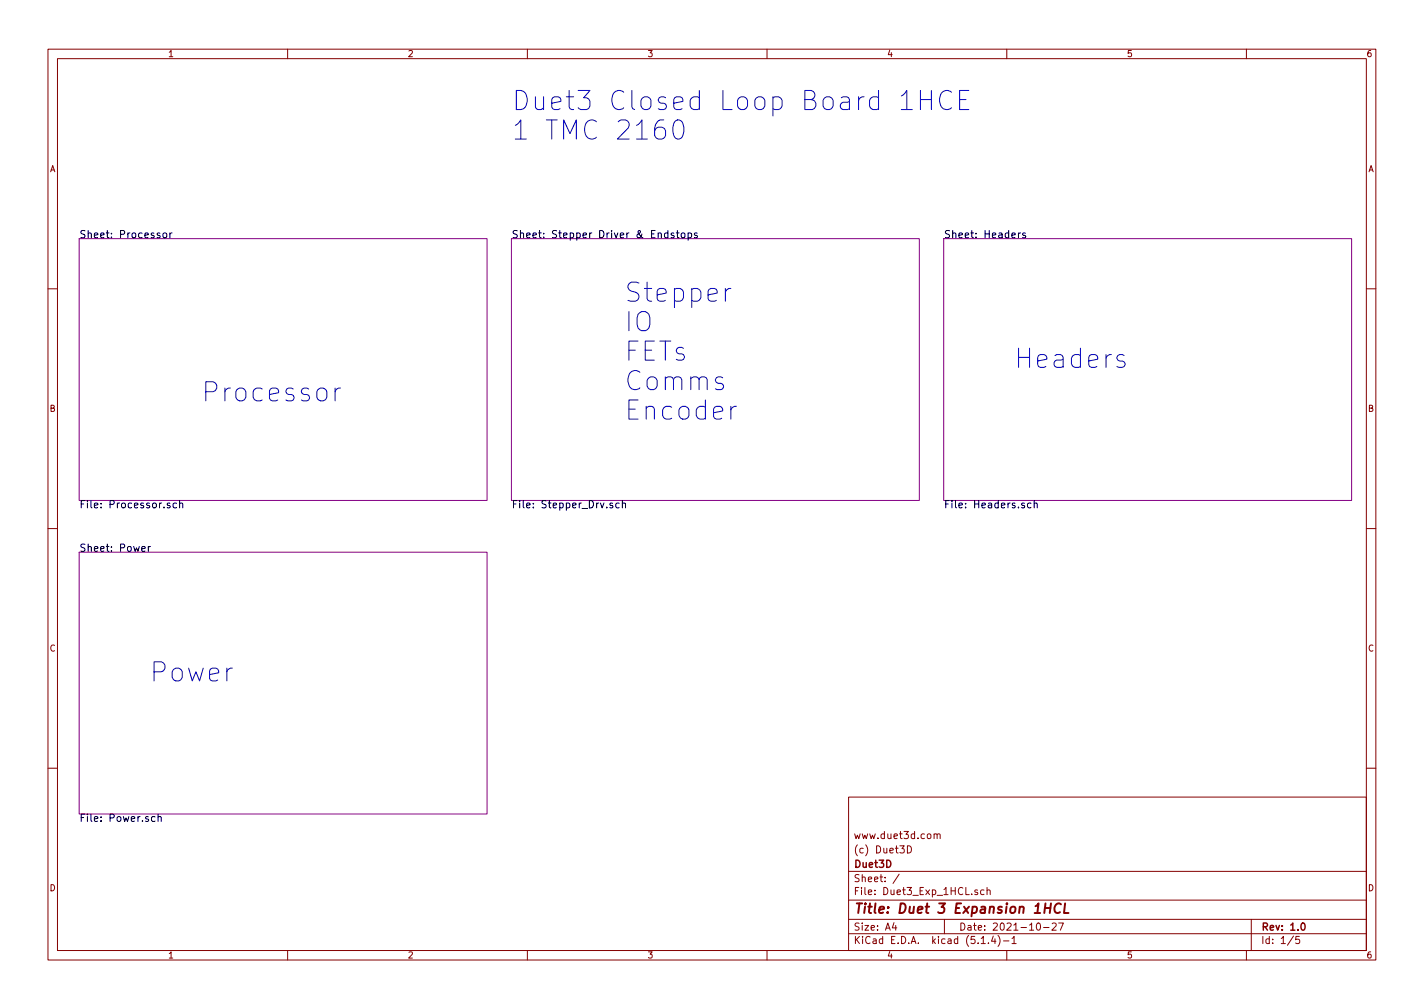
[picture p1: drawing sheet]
<svg xmlns="http://www.w3.org/2000/svg" width="297mm" height="210mm" viewBox="0 0 297 210" stroke-linecap="round" stroke-linejoin="round" font-family="sans-serif">
<g fill="none" stroke="#840000" stroke-width=".21">
<path d="M10 10.3h277v189.9h-277zM12 12.2h273v186.1h-273zM60 10.3v1.9M110 10.3v1.9M160 10.3v1.9M210 10.3v1.9M260 10.3v1.9M10 60.2h2M285 60.2h2M10 110.3h2M285 110.3h2M10 160.2h2"/>
<path d="M177 166.3h108v32h-108zM189.3 176.4a.75 .75 0 0 1 .8 .8 .75 .75 0 0 1-.8 .7zM194.8 174.1l.2-.2 .4 .1 .1 .9M194.8 173.9v1M195.5 174.1l.2-.2 .4 .1v.9M285 160.2h2M60 198.3v1.9M110 198.3v1.9M160 198.3v1.9M177 194.8h108M177 191.8h108M177 187.8h108"/>
<path d="M177 181.8h108M186.5 192.5l-.4 1h1M186.8 193v1M187.6 182.3l-1.3 2M197 191.8v3M203.9 185.7l-.3-.1-.3 .2 .1 .2 .5 .2v.3h-.6M204.7 196.8h.8M205.3 185.7l-.5-.1-.3 .3 .2 .6h.6M205.9 185.7l.2-.1 .4 .1 .1 .9M205.9 185.1v1.5M206.2 196.7v.1M207.2 195.2l-.4 1.1h.9"/>
<path d="M207.5 195.8v1M208.2 195.1a1.71 1.71 0 0 1 0 2.3M209.3 196.3h1.2M210 198.3v1.9M211.1 195.8l.4-.5v1.5M211.1 196.8h.9M216.3 192.7l.3-.2a.81 .81 0 0 1 .5 .8 .81 .81 0 0 1-.5 .7l-.3-.1-.1-.4zM217.7 193.5h1.1M219.5 192.7l.5-.2 .3 .2v.3l-.9 1h.9M220.8 192.5h1l-.6 1.5M260 198.3v1.9M261 191.8v6.5"/>
<path d="M269.8 195.2l-1.2 2M271 195.3h-.7v.7h.7l.1 .2-.1 .5-.2 .1-.5-.1"/>
</g>
<path d="M271.5 192.7l.2-.2a.8 .8 0 0 1 .6 .8 .8 .8 0 0 1-.6 .7l-.3-.5z" fill="none" stroke="#840000" stroke-width=".3"/>
<path d="M218 189.4h1.1M218.1 188.4l-.3 2M219.2 188.4l-.2 2M221.3 188.6a1.02 1.02 0 0 0-1.3 .4 1.02 1.02 0 0 0 .2 1.3l.5 .1 .4-.1M222.2 188.4l-.3 2h1" fill="none" stroke="#840000" stroke-width=".41"/>
<path d="M16.5 49.8h85.1v54.6h-85.1zM106.7 49.8h85.1v54.6h-85.1zM196.8 49.8h85.1v54.6h-85.1zM16.5 115.2h85.1v54.6h-85.1z" fill="none" stroke="#840084" stroke-width=".21"/>
<g fill="none" stroke="#000" stroke-width=".21">
<path d="M34.1 48.7l.2-.1 .4 .1 .1 .6-.2 .2-.3 .1-.2-.2zM35.4 48.6v1M35.9 48.6l-.5 .3M139.3 48.7l-.4-.1-.3 .3 .2 .6h.5M139.3 48.1v1.5M140.6 48.7l-.4-.1-.2 .2 .1 .2 .5 .2v.3h-.6M141.1 48.6h.6M141.3 48.1v1.3l.4 .2M142.2 48.7l.2-.1 .4 .1 .1 .6-.2 .2-.3 .1-.2-.2zM143.5 48.7l.5-.1 .3 .3-.2 .6h-.6M143.5 48.6v1.5M145.4 48.7l-.3-.1-.3 .2 .1 .2 .5 .2v.3h-.6"/>
<path d="M212.4 48.6v1M212.9 48.6l-.5 .3M213.9 48.7l-.4-.1-.2 .2 .1 .2 .5 .2v.3h-.6M29.6 114.5l.7-.2-.1-.2-.4-.1-.2 .2v.7h.6M30.9 114v1M31.4 114l-.5 .3M35.4 105l-.3-.1-.2 .2v.3l.5 .1v.4h-.5M36.8 105l-.4-.1-.3 .3 .1 .7h.6M37.5 105l.2-.1 .3 .1 .1 .9M37.5 104.4v1.5M127.8 105l-.4-.1-.2 .2 .1 .3 .5 .1v.4h-.6M129.2 105l-.5-.1-.3 .3 .2 .7h.6"/>
<path d="M129.8 105l.2-.1 .4 .1 .1 .9M129.8 104.4v1.5M215.1 105l-.5-.1-.3 .3 .2 .7h.6M215.7 105l.2-.1 .4 .1 .1 .9M215.7 104.4v1.5M32.3 170.4l-.4-.1-.3 .3 .1 .7h.6M33 170.5l.2-.2 .4 .1v.9M33 169.8v1.5"/>
</g>
<g fill="none" stroke="#0000c2" stroke-width=".21">
<path d="M192 18.9v4M194.3 18.9v4M198.5 19.2a1.5 1.5 0 0 0-1.7-.2 1.5 1.5 0 0 0-.8 1.6 1.7 1.7 0 0 0 .4 1.8 1.7 1.7 0 0 0 1.9 .3l.2-.2M202.1 18.9h-1.9v4h1.9M140.9 25.2a.94 .94 0 0 1 1.5 .6 2.34 2.34 0 0 1-.7 3.2 .99 .99 0 0 1-1.2-.8 3.2 3.2 0 0 1 .4-3zM188 20l.4-.2 .8-.9v4M188 22.9h2.3M192 20.8h2.3M200.2 20.8h1.3M152.5 60.2a1.05 1.05 0 0 0-1.2 .7M234.5 74.2l-.4-.2h-.5l-.4 .2-.2 .3 .2 .6 1.3 .4 .2 .4-.2 .5-.4 .2h-.8l-.3-.2M69.9 80.9v2.7"/>
<path d="M71 80.9a1 1 0 0 0-1.1 .8M153.6 84.8a1.05 1.05 0 0 0-1.1 .7"/>
</g>
<g font-size="5.6" fill="#0000c2">
<text x="106.7" y="23.1">Duet3 Closed Loop Board 1HCE</text>
<text x="106.7" y="29.2">1 TMC 2160</text>
<text x="130.2" y="63">Stepper</text>
<text x="130.2" y="69.2">IO</text>
<text x="130.2" y="75.3">FETs</text>
<text x="211.5" y="76.8">Headers</text>
<text x="41.9" y="83.8">Processor</text>
<text x="130.2" y="81.5">Comms</text>
<text x="130.2" y="87.6">Encoder</text>
<text x="31.1" y="142.2">Power</text>
</g>
<text font-size="2.8" fill="#840000" x="178" y="190.5">Title: Duet 3 Expansion 1HCL</text>
<g font-size="2.1">
<text x="16.5" y="49.7">Sheet: Processor</text>
<text x="106.7" y="49.7">Sheet: Stepper Driver &amp; Endstops</text>
<text x="196.8" y="49.7">Sheet: Headers</text>
<text x="16.5" y="106">File: Processor.sch</text>
<text x="106.7" y="106">File: Stepper_Drv.sch</text>
<text x="196.8" y="106">File: Headers.sch</text>
<text x="16.5" y="115.1">Sheet: Power</text>
<text x="16.5" y="171.4">File: Power.sch</text>
</g>
<g font-size="2.1" fill="#840000">
<text x="178" y="178">(c) Duet3D</text>
<text x="178" y="175">www.duet3d.com</text>
<text x="178" y="184">Sheet: /</text>
<text x="178" y="181">Duet3D</text>
<text x="178" y="186.7">File: Duet3_Exp_1HCL.sch</text>
<text x="178" y="196.9">KiCad E.D.A. kicad (5.1.4)-1</text>
<text x="178" y="194.1">Size: A4</text>
<text x="200" y="194.1">Date: 2021-10-27</text>
<text x="263" y="194.1">Rev: 1.0</text>
<text x="263" y="196.9">Id: 1/5</text>
</g>
<g font-size="1.8" fill="#840000">
<text x="35" y="11.9">1</text>
<text x="85" y="11.9">2</text>
<text x="135" y="11.9">3</text>
<text x="185" y="11.9">4</text>
<text x="235" y="11.9">5</text>
<text x="285" y="11.9">6</text>
<text x="10.4" y="35.9">A</text>
<text x="285.4" y="35.9">A</text>
<text x="10.4" y="85.9">B</text>
<text x="285.4" y="85.9">B</text>
<text x="10.4" y="135.9">C</text>
<text x="285.4" y="135.9">C</text>
<text x="10.4" y="185.9">D</text>
<text x="285.4" y="185.9">D</text>
<text x="35" y="199.9">1</text>
<text x="85" y="199.9">2</text>
<text x="135" y="199.9">3</text>
<text x="185" y="199.9">4</text>
<text x="235" y="199.9">5</text>
<text x="285" y="199.9">6</text>
</g>
</svg>
